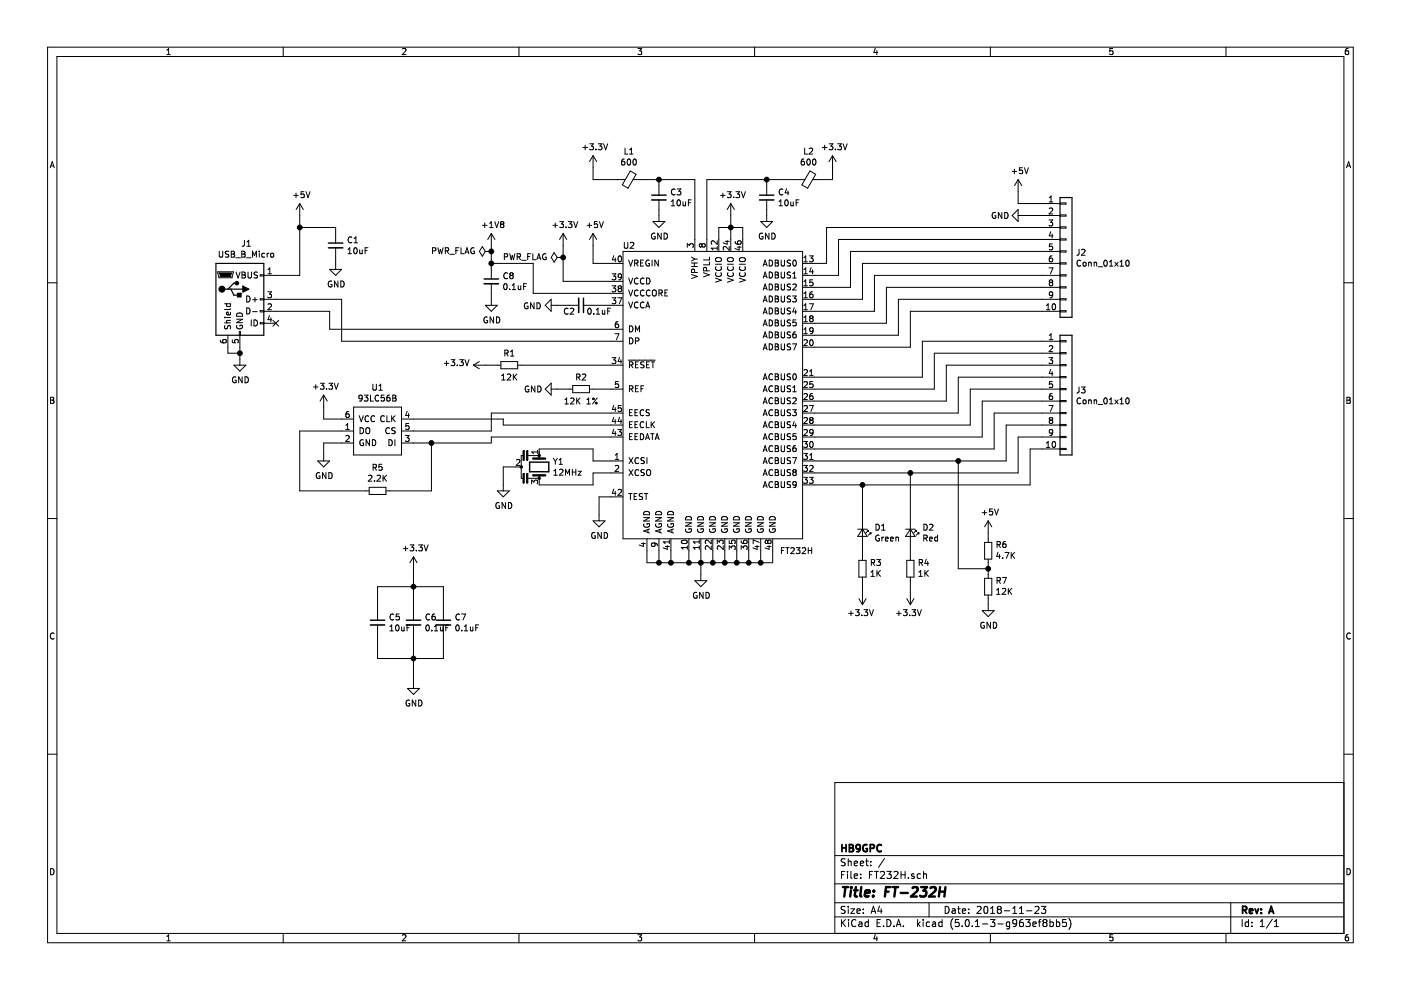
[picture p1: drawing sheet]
EESchema Schematic File Version 4
LIBS:FT232H-cache
EELAYER 26 0
EELAYER END
$Descr A4 11693 8268
encoding utf-8
Sheet 1 1
Title "FT-232H"
Date "2018-11-23"
Rev "A"
Comp "HB9GPC"
Comment1 ""
Comment2 ""
Comment3 ""
Comment4 ""
$EndDescr
$Comp
L DRA818:93LC56B U1
U 1 1
P 3150 3600
F 0 "U1" H 3150 3965 50  0000 C CNN
F 1 "93LC56B" H 3150 3874 50  0000 C CNN
F 2 "TO_SOT_Packages_SMD:SOT-23-6_Handsoldering" H 3100 3300 50  0001 C CNN
F 3 "" H 3100 3300 50  0001 C CNN
	1    3150 3600
	1    0    0    -1  
$EndComp
$Comp
L DRA818:FT232H U2
U 1 1
P 6400 2700
F 0 "U2" H 5250 3350 50  0000 C CNN
F 1 "FT232H" H 6650 800 50  0000 C CNN
F 2 "Housings_QFP:LQFP-48_7x7mm_Pitch0.5mm" H 6400 2700 50  0001 C CNN
F 3 "" H 6400 2700 50  0001 C CNN
	1    6400 2700
	1    0    0    -1  
$EndComp
$Comp
L Device:Resonator Y1
U 1 1
P 4500 3900
F 0 "Y1" V 4454 4011 50  0000 L CNN
F 1 "12MHz" V 4545 4011 50  0000 L CNN
F 2 "Crystal:Resonator_SMD_muRata_CSTxExxV-3Pin_3.0x1.1mm" H 4475 3900 50  0001 C CNN
F 3 "~" H 4475 3900 50  0001 C CNN
	1    4500 3900
	0    1    1    0   
$EndComp
Wire Wire Line
	5100 3850 4950 3850
Wire Wire Line
	4950 3850 4950 3750
Wire Wire Line
	4950 3750 4500 3750
Wire Wire Line
	5100 3950 4950 3950
Wire Wire Line
	4950 3950 4950 4050
Wire Wire Line
	4950 4050 4500 4050
Wire Wire Line
	4300 3900 4200 3900
Wire Wire Line
	4200 3900 4200 4050
$Comp
L power:GND #PWR0101
U 1 1
P 4200 4050
F 0 "#PWR0101" H 4200 3800 50  0001 C CNN
F 1 "GND" H 4205 3877 50  0000 C CNN
F 2 "" H 4200 4050 50  0001 C CNN
F 3 "" H 4200 4050 50  0001 C CNN
	1    4200 4050
	1    0    0    -1  
$EndComp
Wire Wire Line
	5100 3450 4100 3450
Wire Wire Line
	4100 3450 4100 3600
Wire Wire Line
	4100 3600 3450 3600
Wire Wire Line
	5100 3550 4200 3550
Wire Wire Line
	4200 3550 4200 3500
Wire Wire Line
	4200 3500 3450 3500
Wire Wire Line
	5100 3650 4100 3650
Wire Wire Line
	4100 3650 4100 3700
Wire Wire Line
	4100 3700 3600 3700
Wire Wire Line
	2850 3500 2700 3500
Wire Wire Line
	2700 3500 2700 3400
Wire Wire Line
	2850 3700 2700 3700
Wire Wire Line
	2700 3700 2700 3800
$Comp
L power:GND #PWR0102
U 1 1
P 2700 3800
F 0 "#PWR0102" H 2700 3550 50  0001 C CNN
F 1 "GND" H 2705 3627 50  0000 C CNN
F 2 "" H 2700 3800 50  0001 C CNN
F 3 "" H 2700 3800 50  0001 C CNN
	1    2700 3800
	1    0    0    -1  
$EndComp
$Comp
L power:+3.3V #PWR0103
U 1 1
P 2700 3400
F 0 "#PWR0103" H 2700 3250 50  0001 C CNN
F 1 "+3.3V" H 2715 3573 50  0000 C CNN
F 2 "" H 2700 3400 50  0001 C CNN
F 3 "" H 2700 3400 50  0001 C CNN
	1    2700 3400
	1    0    0    -1  
$EndComp
$Comp
L Device:R_Small R5
U 1 1
P 3150 4100
F 0 "R5" V 2954 4100 50  0000 C CNN
F 1 "2.2K" V 3045 4100 50  0000 C CNN
F 2 "Resistors_SMD:R_0603_HandSoldering" H 3150 4100 50  0001 C CNN
F 3 "~" H 3150 4100 50  0001 C CNN
	1    3150 4100
	0    1    1    0   
$EndComp
Wire Wire Line
	2850 3600 2500 3600
Wire Wire Line
	2500 3600 2500 4100
Wire Wire Line
	2500 4100 3050 4100
Wire Wire Line
	3250 4100 3600 4100
Wire Wire Line
	3600 4100 3600 3700
Connection ~ 3600 3700
Wire Wire Line
	3600 3700 3450 3700
$Comp
L power:GND #PWR0104
U 1 1
P 5000 4300
F 0 "#PWR0104" H 5000 4050 50  0001 C CNN
F 1 "GND" H 5005 4127 50  0000 C CNN
F 2 "" H 5000 4300 50  0001 C CNN
F 3 "" H 5000 4300 50  0001 C CNN
	1    5000 4300
	1    0    0    -1  
$EndComp
Wire Wire Line
	5100 4150 5000 4150
Wire Wire Line
	5000 4150 5000 4300
$Comp
L Device:R_Small R2
U 1 1
P 4850 3250
F 0 "R2" V 4750 3250 50  0000 C CNN
F 1 "12K 1%" V 4950 3250 50  0000 C CNN
F 2 "Resistors_SMD:R_0603_HandSoldering" H 4850 3250 50  0001 C CNN
F 3 "~" H 4850 3250 50  0001 C CNN
	1    4850 3250
	0    1    1    0   
$EndComp
$Comp
L power:GND #PWR0105
U 1 1
P 4650 3250
F 0 "#PWR0105" H 4650 3000 50  0001 C CNN
F 1 "GND" V 4650 3050 50  0000 C CNN
F 2 "" H 4650 3250 50  0001 C CNN
F 3 "" H 4650 3250 50  0001 C CNN
	1    4650 3250
	0    1    1    0   
$EndComp
Wire Wire Line
	5100 3250 4950 3250
Wire Wire Line
	4750 3250 4650 3250
$Comp
L Connector:USB_B_Micro J1
U 1 1
P 2000 2500
F 0 "J1" H 2055 2967 50  0000 C CNN
F 1 "USB_B_Micro" H 2055 2876 50  0000 C CNN
F 2 "Connector_USB:USB_Micro-B_Molex_47346-0001" H 2150 2450 50  0001 C CNN
F 3 "~" H 2150 2450 50  0001 C CNN
	1    2000 2500
	1    0    0    -1  
$EndComp
Wire Wire Line
	5100 2750 2750 2750
Wire Wire Line
	2750 2750 2750 2600
Wire Wire Line
	2750 2600 2300 2600
Wire Wire Line
	5100 2850 2850 2850
Wire Wire Line
	2850 2850 2850 2500
Wire Wire Line
	2850 2500 2300 2500
Wire Wire Line
	5400 4600 5400 4700
Wire Wire Line
	5400 4700 5500 4700
Wire Wire Line
	6450 4700 6450 4600
Wire Wire Line
	5850 4700 5850 4800
Wire Wire Line
	5500 4600 5500 4700
Connection ~ 5500 4700
Wire Wire Line
	5500 4700 5600 4700
Wire Wire Line
	5600 4600 5600 4700
Connection ~ 5600 4700
Wire Wire Line
	5600 4700 5750 4700
Wire Wire Line
	5750 4600 5750 4700
Connection ~ 5750 4700
Wire Wire Line
	5750 4700 5850 4700
Wire Wire Line
	5850 4600 5850 4700
Connection ~ 5850 4700
Wire Wire Line
	5950 4600 5950 4700
Connection ~ 5950 4700
Wire Wire Line
	5950 4700 6050 4700
Wire Wire Line
	6050 4600 6050 4700
Connection ~ 6050 4700
Wire Wire Line
	6050 4700 6150 4700
Wire Wire Line
	6150 4600 6150 4700
Connection ~ 6150 4700
Wire Wire Line
	6150 4700 6250 4700
Wire Wire Line
	6250 4600 6250 4700
Connection ~ 6250 4700
Wire Wire Line
	6250 4700 6350 4700
Wire Wire Line
	6350 4600 6350 4700
Connection ~ 6350 4700
Wire Wire Line
	6350 4700 6450 4700
$Comp
L power:GND #PWR0106
U 1 1
P 5850 4800
F 0 "#PWR0106" H 5850 4550 50  0001 C CNN
F 1 "GND" H 5855 4627 50  0000 C CNN
F 2 "" H 5850 4800 50  0001 C CNN
F 3 "" H 5850 4800 50  0001 C CNN
	1    5850 4800
	1    0    0    -1  
$EndComp
Wire Wire Line
	5850 4700 5950 4700
$Comp
L Device:C_Small C5
U 1 1
P 3150 5200
F 0 "C5" H 3242 5246 50  0000 L CNN
F 1 "10uF" H 3242 5155 50  0000 L CNN
F 2 "Capacitors_SMD:C_0603_HandSoldering" H 3150 5200 50  0001 C CNN
F 3 "~" H 3150 5200 50  0001 C CNN
	1    3150 5200
	1    0    0    -1  
$EndComp
$Comp
L Device:C_Small C6
U 1 1
P 3450 5200
F 0 "C6" H 3542 5246 50  0000 L CNN
F 1 "0.1uF" H 3542 5155 50  0000 L CNN
F 2 "Capacitors_SMD:C_0603_HandSoldering" H 3450 5200 50  0001 C CNN
F 3 "~" H 3450 5200 50  0001 C CNN
	1    3450 5200
	1    0    0    -1  
$EndComp
$Comp
L Device:C_Small C7
U 1 1
P 3700 5200
F 0 "C7" H 3792 5246 50  0000 L CNN
F 1 "0.1uF" H 3792 5155 50  0000 L CNN
F 2 "Capacitors_SMD:C_0603_HandSoldering" H 3700 5200 50  0001 C CNN
F 3 "~" H 3700 5200 50  0001 C CNN
	1    3700 5200
	1    0    0    -1  
$EndComp
Wire Wire Line
	3150 5100 3150 4900
Wire Wire Line
	3150 4900 3450 4900
Wire Wire Line
	3700 4900 3700 5100
Wire Wire Line
	3150 5300 3150 5500
Wire Wire Line
	3150 5500 3450 5500
Wire Wire Line
	3700 5500 3700 5300
Wire Wire Line
	3450 5300 3450 5500
Connection ~ 3450 5500
Wire Wire Line
	3450 5500 3700 5500
Wire Wire Line
	3450 5100 3450 4900
Wire Wire Line
	3450 5500 3450 5700
$Comp
L power:+3.3V #PWR0107
U 1 1
P 3450 4750
F 0 "#PWR0107" H 3450 4600 50  0001 C CNN
F 1 "+3.3V" H 3465 4923 50  0000 C CNN
F 2 "" H 3450 4750 50  0001 C CNN
F 3 "" H 3450 4750 50  0001 C CNN
	1    3450 4750
	1    0    0    -1  
$EndComp
$Comp
L power:GND #PWR0108
U 1 1
P 3450 5700
F 0 "#PWR0108" H 3450 5450 50  0001 C CNN
F 1 "GND" H 3455 5527 50  0000 C CNN
F 2 "" H 3450 5700 50  0001 C CNN
F 3 "" H 3450 5700 50  0001 C CNN
	1    3450 5700
	1    0    0    -1  
$EndComp
Wire Wire Line
	6000 2000 6000 1900
Wire Wire Line
	6000 1900 6100 1900
Wire Wire Line
	6200 1900 6200 2000
Wire Wire Line
	6100 2000 6100 1900
Connection ~ 6100 1900
Wire Wire Line
	6100 1900 6200 1900
$Comp
L Device:C_Small C3
U 1 1
P 5500 1650
F 0 "C3" H 5592 1696 50  0000 L CNN
F 1 "10uF" H 5592 1605 50  0000 L CNN
F 2 "Capacitors_SMD:C_0603_HandSoldering" H 5500 1650 50  0001 C CNN
F 3 "~" H 5500 1650 50  0001 C CNN
	1    5500 1650
	1    0    0    -1  
$EndComp
$Comp
L Device:C_Small C4
U 1 1
P 6400 1650
F 0 "C4" H 6492 1696 50  0000 L CNN
F 1 "10uF" H 6492 1605 50  0000 L CNN
F 2 "Capacitors_SMD:C_0603_HandSoldering" H 6400 1650 50  0001 C CNN
F 3 "~" H 6400 1650 50  0001 C CNN
	1    6400 1650
	1    0    0    -1  
$EndComp
$Comp
L power:GND #PWR0109
U 1 1
P 6400 1800
F 0 "#PWR0109" H 6400 1550 50  0001 C CNN
F 1 "GND" H 6405 1627 50  0000 C CNN
F 2 "" H 6400 1800 50  0001 C CNN
F 3 "" H 6400 1800 50  0001 C CNN
	1    6400 1800
	1    0    0    -1  
$EndComp
$Comp
L power:GND #PWR0110
U 1 1
P 5500 1800
F 0 "#PWR0110" H 5500 1550 50  0001 C CNN
F 1 "GND" H 5505 1627 50  0000 C CNN
F 2 "" H 5500 1800 50  0001 C CNN
F 3 "" H 5500 1800 50  0001 C CNN
	1    5500 1800
	1    0    0    -1  
$EndComp
$Comp
L Device:Ferrite_Bead_Small L2
U 1 1
P 6750 1500
F 0 "L2" V 6513 1500 50  0000 C CNN
F 1 "600" V 6604 1500 50  0000 C CNN
F 2 "Inductors_SMD:L_0603_HandSoldering" V 6680 1500 50  0001 C CNN
F 3 "~" H 6750 1500 50  0001 C CNN
	1    6750 1500
	0    1    1    0   
$EndComp
$Comp
L Device:Ferrite_Bead_Small L1
U 1 1
P 5250 1500
F 0 "L1" V 5013 1500 50  0000 C CNN
F 1 "600" V 5104 1500 50  0000 C CNN
F 2 "Inductors_SMD:L_0603_HandSoldering" V 5180 1500 50  0001 C CNN
F 3 "~" H 5250 1500 50  0001 C CNN
	1    5250 1500
	0    1    1    0   
$EndComp
Wire Wire Line
	6850 1500 6950 1500
Wire Wire Line
	6950 1500 6950 1400
Wire Wire Line
	5150 1500 4950 1500
Wire Wire Line
	4950 1500 4950 1400
$Comp
L power:+3.3V #PWR0111
U 1 1
P 6950 1400
F 0 "#PWR0111" H 6950 1250 50  0001 C CNN
F 1 "+3.3V" H 6965 1573 50  0000 C CNN
F 2 "" H 6950 1400 50  0001 C CNN
F 3 "" H 6950 1400 50  0001 C CNN
	1    6950 1400
	1    0    0    -1  
$EndComp
$Comp
L power:+3.3V #PWR0112
U 1 1
P 4950 1400
F 0 "#PWR0112" H 4950 1250 50  0001 C CNN
F 1 "+3.3V" H 4965 1573 50  0000 C CNN
F 2 "" H 4950 1400 50  0001 C CNN
F 3 "" H 4950 1400 50  0001 C CNN
	1    4950 1400
	1    0    0    -1  
$EndComp
$Comp
L power:+3.3V #PWR0113
U 1 1
P 6100 1800
F 0 "#PWR0113" H 6100 1650 50  0001 C CNN
F 1 "+3.3V" H 6115 1973 50  0000 C CNN
F 2 "" H 6100 1800 50  0001 C CNN
F 3 "" H 6100 1800 50  0001 C CNN
	1    6100 1800
	1    0    0    -1  
$EndComp
NoConn ~ 2300 2700
Wire Wire Line
	2000 2900 2000 2950
$Comp
L power:GND #PWR0114
U 1 1
P 2000 3000
F 0 "#PWR0114" H 2000 2750 50  0001 C CNN
F 1 "GND" H 2005 2827 50  0000 C CNN
F 2 "" H 2000 3000 50  0001 C CNN
F 3 "" H 2000 3000 50  0001 C CNN
	1    2000 3000
	1    0    0    -1  
$EndComp
Wire Wire Line
	2300 2300 2500 2300
$Comp
L power:+5V #PWR0115
U 1 1
P 2500 1800
F 0 "#PWR0115" H 2500 1650 50  0001 C CNN
F 1 "+5V" H 2515 1973 50  0000 C CNN
F 2 "" H 2500 1800 50  0001 C CNN
F 3 "" H 2500 1800 50  0001 C CNN
	1    2500 1800
	1    0    0    -1  
$EndComp
$Comp
L Device:C_Small C1
U 1 1
P 2800 2050
F 0 "C1" H 2892 2096 50  0000 L CNN
F 1 "10uF" H 2892 2005 50  0000 L CNN
F 2 "Capacitors_SMD:C_0603_HandSoldering" H 2800 2050 50  0001 C CNN
F 3 "~" H 2800 2050 50  0001 C CNN
	1    2800 2050
	1    0    0    -1  
$EndComp
$Comp
L power:GND #PWR0116
U 1 1
P 2800 2200
F 0 "#PWR0116" H 2800 1950 50  0001 C CNN
F 1 "GND" H 2805 2027 50  0000 C CNN
F 2 "" H 2800 2200 50  0001 C CNN
F 3 "" H 2800 2200 50  0001 C CNN
	1    2800 2200
	1    0    0    -1  
$EndComp
Wire Wire Line
	2500 1900 2800 1900
Wire Wire Line
	2800 1900 2800 1950
Connection ~ 2500 1900
Wire Wire Line
	2800 2150 2800 2200
$Comp
L power:+5V #PWR0117
U 1 1
P 4950 2050
F 0 "#PWR0117" H 4950 1900 50  0001 C CNN
F 1 "+5V" H 4965 2223 50  0000 C CNN
F 2 "" H 4950 2050 50  0001 C CNN
F 3 "" H 4950 2050 50  0001 C CNN
	1    4950 2050
	1    0    0    -1  
$EndComp
Wire Wire Line
	4950 2200 5100 2200
Wire Wire Line
	5100 2350 4700 2350
Wire Wire Line
	4700 2350 4700 2150
$Comp
L power:+3.3V #PWR0118
U 1 1
P 4700 2050
F 0 "#PWR0118" H 4700 1900 50  0001 C CNN
F 1 "+3.3V" H 4715 2223 50  0000 C CNN
F 2 "" H 4700 2050 50  0001 C CNN
F 3 "" H 4700 2050 50  0001 C CNN
	1    4700 2050
	1    0    0    -1  
$EndComp
$Comp
L Device:LED_Small D1
U 1 1
P 7200 4450
F 0 "D1" V 7154 4548 50  0000 L CNN
F 1 "Green" V 7245 4548 50  0000 L CNN
F 2 "LED_SMD:LED_0603_1608Metric" V 7200 4450 50  0001 C CNN
F 3 "~" V 7200 4450 50  0001 C CNN
	1    7200 4450
	0    1    1    0   
$EndComp
$Comp
L Device:LED_Small D2
U 1 1
P 7600 4450
F 0 "D2" V 7554 4548 50  0000 L CNN
F 1 "Red" V 7645 4548 50  0000 L CNN
F 2 "LED_SMD:LED_0603_1608Metric" V 7600 4450 50  0001 C CNN
F 3 "~" V 7600 4450 50  0001 C CNN
	1    7600 4450
	0    1    1    0   
$EndComp
$Comp
L Device:R_Small R3
U 1 1
P 7200 4750
F 0 "R3" H 7141 4704 50  0000 R CNN
F 1 "1K" H 7141 4795 50  0000 R CNN
F 2 "Resistors_SMD:R_0603_HandSoldering" H 7200 4750 50  0001 C CNN
F 3 "~" H 7200 4750 50  0001 C CNN
	1    7200 4750
	-1   0    0    1   
$EndComp
$Comp
L Device:R_Small R4
U 1 1
P 7600 4750
F 0 "R4" H 7541 4704 50  0000 R CNN
F 1 "1K" H 7541 4795 50  0000 R CNN
F 2 "Resistors_SMD:R_0603_HandSoldering" H 7600 4750 50  0001 C CNN
F 3 "~" H 7600 4750 50  0001 C CNN
	1    7600 4750
	-1   0    0    1   
$EndComp
$Comp
L power:+3.3V #PWR0119
U 1 1
P 7200 4950
F 0 "#PWR0119" H 7200 4800 50  0001 C CNN
F 1 "+3.3V" H 7215 5123 50  0000 C CNN
F 2 "" H 7200 4950 50  0001 C CNN
F 3 "" H 7200 4950 50  0001 C CNN
	1    7200 4950
	-1   0    0    1   
$EndComp
$Comp
L power:+3.3V #PWR0120
U 1 1
P 7600 4950
F 0 "#PWR0120" H 7600 4800 50  0001 C CNN
F 1 "+3.3V" H 7615 5123 50  0000 C CNN
F 2 "" H 7600 4950 50  0001 C CNN
F 3 "" H 7600 4950 50  0001 C CNN
	1    7600 4950
	-1   0    0    1   
$EndComp
Wire Wire Line
	6800 4050 7200 4050
Wire Wire Line
	7200 4550 7200 4650
Wire Wire Line
	7200 4850 7200 4950
Wire Wire Line
	6800 3950 7600 3950
Wire Wire Line
	7600 4550 7600 4650
Wire Wire Line
	7600 4850 7600 4950
$Comp
L Device:R_Small R6
U 1 1
P 8250 4600
F 0 "R6" H 8191 4554 50  0000 R CNN
F 1 "4.7K" H 8191 4645 50  0000 R CNN
F 2 "Resistors_SMD:R_0603_HandSoldering" H 8250 4600 50  0001 C CNN
F 3 "~" H 8250 4600 50  0001 C CNN
	1    8250 4600
	-1   0    0    1   
$EndComp
$Comp
L Device:R_Small R7
U 1 1
P 8250 4900
F 0 "R7" H 8191 4854 50  0000 R CNN
F 1 "12K" H 8191 4945 50  0000 R CNN
F 2 "Resistors_SMD:R_0603_HandSoldering" H 8250 4900 50  0001 C CNN
F 3 "~" H 8250 4900 50  0001 C CNN
	1    8250 4900
	-1   0    0    1   
$EndComp
$Comp
L power:GND #PWR0121
U 1 1
P 8250 5050
F 0 "#PWR0121" H 8250 4800 50  0001 C CNN
F 1 "GND" H 8255 4877 50  0000 C CNN
F 2 "" H 8250 5050 50  0001 C CNN
F 3 "" H 8250 5050 50  0001 C CNN
	1    8250 5050
	1    0    0    -1  
$EndComp
$Comp
L power:+5V #PWR0122
U 1 1
P 8250 4450
F 0 "#PWR0122" H 8250 4300 50  0001 C CNN
F 1 "+5V" H 8265 4623 50  0000 C CNN
F 2 "" H 8250 4450 50  0001 C CNN
F 3 "" H 8250 4450 50  0001 C CNN
	1    8250 4450
	1    0    0    -1  
$EndComp
Wire Wire Line
	8250 4450 8250 4500
Wire Wire Line
	8250 5000 8250 5050
$Comp
L power:+1V8 #PWR0123
U 1 1
P 4100 2050
F 0 "#PWR0123" H 4100 1900 50  0001 C CNN
F 1 "+1V8" H 4115 2223 50  0000 C CNN
F 2 "" H 4100 2050 50  0001 C CNN
F 3 "" H 4100 2050 50  0001 C CNN
	1    4100 2050
	1    0    0    -1  
$EndComp
$Comp
L Device:C_Small C8
U 1 1
P 4100 2350
F 0 "C8" H 4192 2396 50  0000 L CNN
F 1 "0.1uF" H 4192 2305 50  0000 L CNN
F 2 "Capacitors_SMD:C_0603_HandSoldering" H 4100 2350 50  0001 C CNN
F 3 "~" H 4100 2350 50  0001 C CNN
	1    4100 2350
	1    0    0    -1  
$EndComp
$Comp
L power:GND #PWR0124
U 1 1
P 4100 2500
F 0 "#PWR0124" H 4100 2250 50  0001 C CNN
F 1 "GND" H 4105 2327 50  0000 C CNN
F 2 "" H 4100 2500 50  0001 C CNN
F 3 "" H 4100 2500 50  0001 C CNN
	1    4100 2500
	1    0    0    -1  
$EndComp
Wire Wire Line
	4100 2450 4100 2500
Wire Wire Line
	4450 2200 4450 2450
Wire Wire Line
	4450 2450 5100 2450
Connection ~ 4100 2200
Wire Wire Line
	4100 2200 4100 2250
Wire Wire Line
	5100 2550 4950 2550
$Comp
L Device:C_Small C2
U 1 1
P 4850 2550
F 0 "C2" V 4900 2450 50  0000 C CNN
F 1 "0.1uF" V 4900 2700 50  0000 C CNN
F 2 "Capacitors_SMD:C_0603_HandSoldering" H 4850 2550 50  0001 C CNN
F 3 "~" H 4850 2550 50  0001 C CNN
	1    4850 2550
	0    1    1    0   
$EndComp
$Comp
L power:GND #PWR0125
U 1 1
P 4650 2550
F 0 "#PWR0125" H 4650 2300 50  0001 C CNN
F 1 "GND" V 4655 2422 50  0000 R CNN
F 2 "" H 4650 2550 50  0001 C CNN
F 3 "" H 4650 2550 50  0001 C CNN
	1    4650 2550
	0    1    1    0   
$EndComp
$Comp
L Device:R_Small R1
U 1 1
P 4250 3050
F 0 "R1" V 4150 3050 50  0000 C CNN
F 1 "12K" V 4350 3050 50  0000 C CNN
F 2 "Resistors_SMD:R_0603_HandSoldering" H 4250 3050 50  0001 C CNN
F 3 "~" H 4250 3050 50  0001 C CNN
	1    4250 3050
	0    1    1    0   
$EndComp
$Comp
L power:+3.3V #PWR0126
U 1 1
P 4050 3050
F 0 "#PWR0126" H 4050 2900 50  0001 C CNN
F 1 "+3.3V" V 4065 3178 50  0000 L CNN
F 2 "" H 4050 3050 50  0001 C CNN
F 3 "" H 4050 3050 50  0001 C CNN
	1    4050 3050
	0    -1   -1   0   
$EndComp
Wire Wire Line
	4050 3050 4150 3050
Wire Wire Line
	4350 3050 5100 3050
$Comp
L power:PWR_FLAG #FLG0103
U 1 1
P 4700 2150
F 0 "#FLG0103" H 4700 2225 50  0001 C CNN
F 1 "PWR_FLAG" V 4700 2278 50  0000 L CNN
F 2 "" H 4700 2150 50  0001 C CNN
F 3 "~" H 4700 2150 50  0001 C CNN
	1    4700 2150
	0    -1   -1   0   
$EndComp
Connection ~ 4700 2150
Wire Wire Line
	4700 2150 4700 2050
Wire Wire Line
	6800 2900 7600 2900
Wire Wire Line
	7600 2900 7600 2600
Wire Wire Line
	6800 2800 7500 2800
Wire Wire Line
	7500 2800 7500 2500
Wire Wire Line
	6800 2700 7400 2700
Wire Wire Line
	7400 2700 7400 2400
Wire Wire Line
	6800 2600 7300 2600
Wire Wire Line
	7300 2600 7300 2300
Wire Wire Line
	6800 2500 7200 2500
Wire Wire Line
	7200 2500 7200 2200
Wire Wire Line
	6800 2400 7100 2400
Wire Wire Line
	7100 2400 7100 2100
Wire Wire Line
	6800 2300 7000 2300
Wire Wire Line
	7000 2300 7000 2000
Wire Wire Line
	6800 2200 6900 2200
Wire Wire Line
	6900 2200 6900 1900
$Comp
L power:GND #PWR0127
U 1 1
P 8550 1800
F 0 "#PWR0127" H 8550 1550 50  0001 C CNN
F 1 "GND" V 8550 1600 50  0000 C CNN
F 2 "" H 8550 1800 50  0001 C CNN
F 3 "" H 8550 1800 50  0001 C CNN
	1    8550 1800
	0    1    1    0   
$EndComp
$Comp
L power:+5V #PWR0128
U 1 1
P 8500 1600
F 0 "#PWR0128" H 8500 1450 50  0001 C CNN
F 1 "+5V" H 8515 1773 50  0000 C CNN
F 2 "" H 8500 1600 50  0001 C CNN
F 3 "" H 8500 1600 50  0001 C CNN
	1    8500 1600
	1    0    0    -1  
$EndComp
Wire Wire Line
	6800 3150 7700 3150
Wire Wire Line
	7700 3150 7700 2850
Wire Wire Line
	6800 3250 7800 3250
Wire Wire Line
	7800 3250 7800 2950
Wire Wire Line
	6800 3350 7900 3350
Wire Wire Line
	7900 3350 7900 3050
Wire Wire Line
	6800 3450 8000 3450
Wire Wire Line
	8000 3450 8000 3150
Wire Wire Line
	6800 3550 8100 3550
Wire Wire Line
	8100 3550 8100 3250
Wire Wire Line
	6800 3650 8200 3650
Wire Wire Line
	8200 3650 8200 3350
Wire Wire Line
	8400 3850 8400 3550
Wire Wire Line
	8400 3850 8000 3850
Wire Wire Line
	8500 3950 8500 3650
Wire Wire Line
	8600 4050 8600 3750
Wire Wire Line
	2500 1800 2500 1900
Wire Wire Line
	2500 1900 2500 2300
Wire Wire Line
	4950 2050 4950 2200
Wire Wire Line
	4100 2100 4100 2200
Wire Wire Line
	4100 2050 4100 2100
Connection ~ 4100 2100
$Comp
L power:PWR_FLAG #FLG0102
U 1 1
P 4100 2100
F 0 "#FLG0102" H 4100 2175 50  0001 C CNN
F 1 "PWR_FLAG" V 4100 2228 50  0000 L CNN
F 2 "" H 4100 2100 50  0001 C CNN
F 3 "~" H 4100 2100 50  0001 C CNN
	1    4100 2100
	0    -1   -1   0   
$EndComp
$Comp
L Connector_Generic:Conn_01x10 J2
U 1 1
P 8900 2100
F 0 "J2" H 8980 2092 50  0000 L CNN
F 1 "Conn_01x10" H 8980 2001 50  0000 L CNN
F 2 "Connector_PinHeader_2.54mm:PinHeader_1x10_P2.54mm_Vertical" H 8900 2100 50  0001 C CNN
F 3 "~" H 8900 2100 50  0001 C CNN
	1    8900 2100
	1    0    0    -1  
$EndComp
$Comp
L Connector_Generic:Conn_01x10 J3
U 1 1
P 8900 3250
F 0 "J3" H 8980 3242 50  0000 L CNN
F 1 "Conn_01x10" H 8980 3151 50  0000 L CNN
F 2 "Connector_PinHeader_2.54mm:PinHeader_1x10_P2.54mm_Vertical" H 8900 3250 50  0001 C CNN
F 3 "~" H 8900 3250 50  0001 C CNN
	1    8900 3250
	1    0    0    -1  
$EndComp
Wire Wire Line
	1900 2900 1900 2950
Wire Wire Line
	1900 2950 2000 2950
Connection ~ 2000 2950
Wire Wire Line
	2000 3000 2000 2950
Wire Wire Line
	4100 2200 4450 2200
Wire Wire Line
	6900 1900 8700 1900
Wire Wire Line
	7000 2000 8700 2000
Wire Wire Line
	7100 2100 8700 2100
Wire Wire Line
	7200 2200 8700 2200
Wire Wire Line
	7300 2300 8700 2300
Wire Wire Line
	7400 2400 8700 2400
Wire Wire Line
	7500 2500 8700 2500
Wire Wire Line
	7600 2600 8700 2600
Wire Wire Line
	6100 1800 6100 1900
Wire Wire Line
	5900 1500 5900 2000
Wire Wire Line
	5800 1500 5800 2000
Wire Wire Line
	5900 1500 6400 1500
Wire Wire Line
	5350 1500 5500 1500
Wire Wire Line
	5500 1500 5500 1550
Connection ~ 5500 1500
Wire Wire Line
	5500 1500 5800 1500
Wire Wire Line
	5500 1750 5500 1800
Wire Wire Line
	6400 1500 6400 1550
Connection ~ 6400 1500
Wire Wire Line
	6400 1500 6650 1500
Wire Wire Line
	6400 1750 6400 1800
Wire Wire Line
	7700 2850 8700 2850
Wire Wire Line
	7800 2950 8700 2950
Wire Wire Line
	7900 3050 8700 3050
Wire Wire Line
	8000 3150 8700 3150
Wire Wire Line
	8100 3250 8700 3250
Wire Wire Line
	8200 3350 8700 3350
Wire Wire Line
	8400 3550 8700 3550
Wire Wire Line
	8500 3650 8700 3650
Wire Wire Line
	8600 3750 8700 3750
Wire Wire Line
	8500 1700 8700 1700
Wire Wire Line
	8550 1800 8700 1800
Wire Wire Line
	8500 1700 8500 1600
Wire Wire Line
	8000 3850 8000 4750
Wire Wire Line
	7600 3950 7600 4350
Wire Wire Line
	7200 4050 7200 4350
Connection ~ 8000 3850
Wire Wire Line
	8000 3850 6800 3850
Wire Wire Line
	8700 3450 8300 3450
Wire Wire Line
	8300 3450 8300 3750
Wire Wire Line
	6800 3750 8300 3750
Connection ~ 7200 4050
Wire Wire Line
	7200 4050 8600 4050
Connection ~ 7600 3950
Wire Wire Line
	7600 3950 8500 3950
Wire Wire Line
	8250 4700 8250 4750
Wire Wire Line
	8250 4750 8000 4750
Connection ~ 8250 4750
Wire Wire Line
	8250 4750 8250 4800
Wire Wire Line
	4650 2550 4750 2550
Connection ~ 3450 4900
Wire Wire Line
	3450 4900 3700 4900
Wire Wire Line
	3450 4900 3450 4750
$EndSCHEMATC
